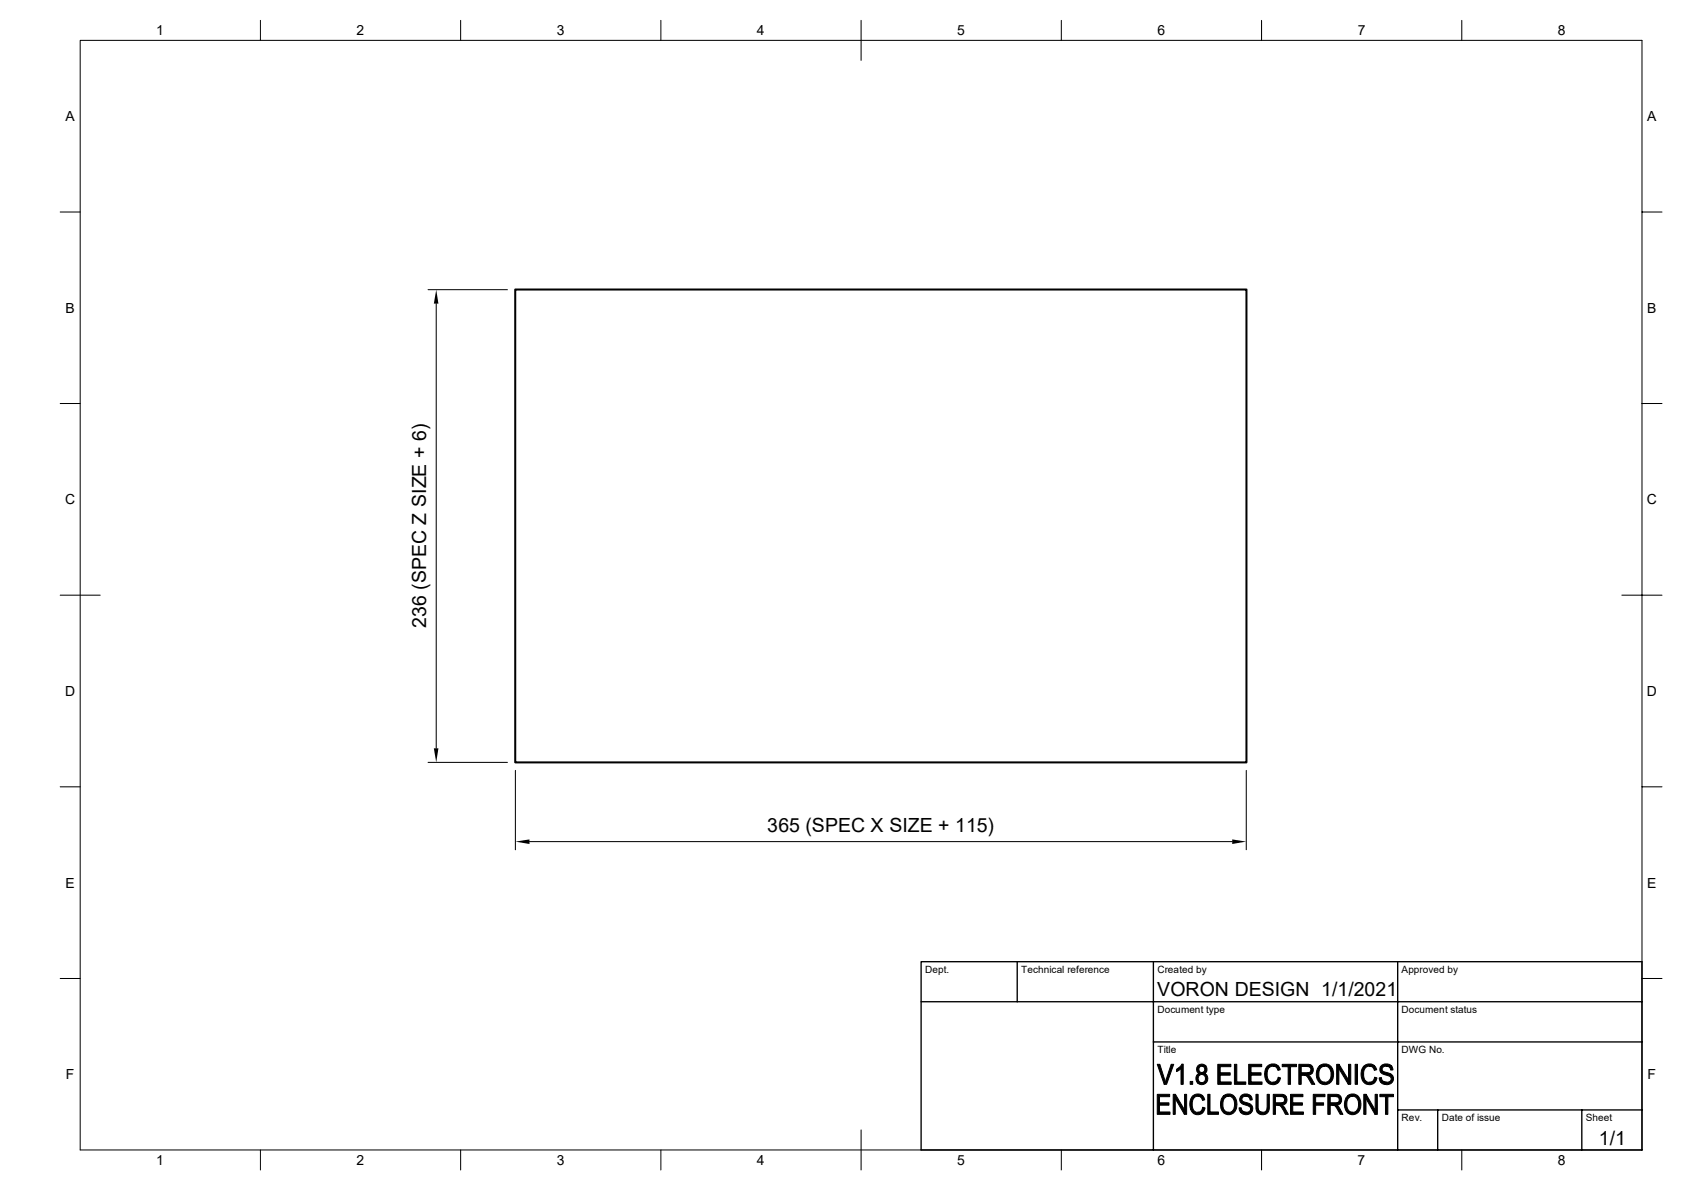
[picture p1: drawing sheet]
<svg xmlns="http://www.w3.org/2000/svg" width="420mm" height="297mm" viewBox="0 0 420 297" stroke-linecap="round" stroke-linejoin="round" font-family="sans-serif">
<path d="M128.7 72.3h182.5v118h-182.5z" fill="none" stroke="#000" stroke-width=".51"/>
<g fill="none" stroke="#000" stroke-width=".25">
<path d="M20 10.1h390v276.9h-390zM65 5.1v5M115 5.1v5M165 5.1v5M215 5.1v10M265 5.1v5M315 5.1v5M365 5.1v5M15 52.9h5M410 52.9h5M106.9 72.3h19.8M108.9 75.8v111"/>
<path d="M15 100.7h5M410 100.7h5M15 148.5h10M405 148.5h10M15 196.4h5M106.9 190.3h19.8M128.7 192.3v19.8M311.2 192.3v19.8M410 196.4h5M132.2 210.1h175.5M15 244.2h5M410 244.2h5"/>
<path d="M65 287v5M115 287v5M165 287v5M215 282v10M265 287v5M315 287v5M365 287v5"/>
</g>
<path d="M230 240h180v47h-180zM230 250h180M254 240v10M288 240v47M349 240v47M288 260.1h122M349 277h61M359 277v10M395 277v10" fill="none" stroke="#000" stroke-width=".34"/>
<g fill="#000" stroke="#000" stroke-width=".25">
<path d="M289 265.6h.6l1.4 4.4-.3 .6z" fill-rule="evenodd"/>
<path d="M289 273.1h3.1v.6h-2.6v1.6h2.4v.5h-2.4v1.7h2.6v.6h-3.1z" fill-rule="evenodd"/>
<path d="M292.4 265.6h.7l-1.8 5h-.6z" fill-rule="evenodd"/>
<path d="M292.9 273.1h.6v5h-.6z" fill-rule="evenodd"/>
<path d="M293.5 273.1l2.3 3.9-.1 1.1-2.2-3.9z" fill-rule="evenodd"/>
<path d="M293.8 266.9l.3-.2h.8l-1.1 .8z" fill-rule="evenodd"/>
<path d="M295.1 265.6h.3v5h-.5v-3.9h-.8z" fill-rule="evenodd"/>
<path d="M295.8 273.1h.5v5h-.6z" fill-rule="evenodd"/>
<path d="M297.2 269.9h.6v.7h-.6z" fill-rule="evenodd"/>
<path d="M297.9 273.5l.1-.1a1.76 1.76 0 0 1 2.4 .2h-1.3a1.84 1.84 0 0 0-1.4 2.6 1.37 1.37 0 0 0 1.4 1.4l1.2 .1a1.91 1.91 0 0 1-2.2 .3 1.91 1.91 0 0 1-1-2 3.1 3.1 0 0 1 .8-2.5z" fill-rule="evenodd"/>
<path d="M299.1 266a1.38 1.38 0 0 1 2 .1h-1a.78 .78 0 0 0-.8 .8 .78 .78 0 0 0 .8 .8h1l-.4 .2 .5 .3h-1.1a1.02 1.02 0 0 0-.9 1 1.02 1.02 0 0 0 .9 1l-1.1 .1a1.42 1.42 0 0 1 .5-2.4 1.23 1.23 0 0 1-.4-1.9z" fill-rule="evenodd"/>
<path d="M300.3 276.4l.6 .1-.4 1-.2 .2-1.2-.1a1.22 1.22 0 0 0 1.2-1.2z" fill-rule="evenodd"/>
<path d="M299.1 273.6h1.3l.4 .9-.5 .2-.6-.9z" fill-rule="evenodd"/>
<path d="M300.1 266.1h1l.3 .6v.5l-.3 .5h-1a.79 .79 0 0 0 .7-.8 .79 .79 0 0 0-.7-.8z" fill-rule="evenodd"/>
<path d="M300.1 268.2h1.1a1.5 1.5 0 0 1-.1 2.1 1.5 1.5 0 0 1-2.1 0l1.1-.1a1.02 1.02 0 0 0 .9-1 1.02 1.02 0 0 0-.9-1z" fill-rule="evenodd"/>
<path d="M301.6 273.1h.5v4.4h2.1v.6h-2.6z" fill-rule="evenodd"/>
<path d="M305.3 273.7l.2-.1h1.3a1.94 1.94 0 0 0-1.4 2.7 1.45 1.45 0 0 0 1.4 1.3h-1.4a3.4 3.4 0 0 1-.1-3.9z" fill-rule="evenodd"/>
<path d="M305.5 273.6a2.11 2.11 0 0 1 2.4-.2 2.11 2.11 0 0 1 1 2.2 2.1 2.1 0 0 1-.9 2.2 2.1 2.1 0 0 1-2.3 .1l-.2-.2 1.3-.1a1.96 1.96 0 0 0 1.3-2.8 1.49 1.49 0 0 0-1.3-1.2z" fill-rule="evenodd"/>
<path d="M304.1 265.6h3.2v.6h-2.6v1.6h2.5v.6h-2.5v1.6h2.7v.6h-3.3z" fill-rule="evenodd"/>
<path d="M308.2 265.6h.6v4.4h2.3v.6h-2.9z" fill-rule="evenodd"/>
<path d="M309.4 276.5h.5a1.23 1.23 0 0 0 1.3 1.1h-1.4z" fill-rule="evenodd"/>
<path d="M309.8 273.6a1.79 1.79 0 0 1 2.6 0h-1.3a.76 .76 0 0 0-1 .7 .76 .76 0 0 0 .9 .8l.1 .1a1.58 1.58 0 0 1 1.6 1.9 1.58 1.58 0 0 1-2.3 1l-.6-.5h1.4a.88 .88 0 0 0 1-.8 .88 .88 0 0 0-.9-.9 1.51 1.51 0 0 1-1.5-.7 1.51 1.51 0 0 1 0-1.6z" fill-rule="evenodd"/>
<path d="M311.1 273.6h1.3l.3 .9-.6 .1-.3-.7z" fill-rule="evenodd"/>
<path d="M313.6 273.1h.6v2.9a1.27 1.27 0 0 0 1 1.6h-1.3l-.2-.3z" fill-rule="evenodd"/>
<path d="M311.8 265.6h3.2v.6h-2.6v1.6h2.5v.6h-2.5v1.6h2.7v.6h-3.3z" fill-rule="evenodd"/>
<path d="M316.4 273.1h.5v2.9a1.74 1.74 0 0 1-.8 2 1.74 1.74 0 0 1-2.2-.4h1.3a1.11 1.11 0 0 0 1.2-1.4z" fill-rule="evenodd"/>
<path d="M316.5 266.1a2.05 2.05 0 0 1 2.7 0h-1.3a1.95 1.95 0 0 0-1.5 2.7 1.46 1.46 0 0 0 1.4 1.3l1.4 .1a2.03 2.03 0 0 1-2.4 .3 2.03 2.03 0 0 1-1-2.1l.1-1.3z" fill-rule="evenodd"/>
<path d="M317.8 270.1a1.29 1.29 0 0 0 1.4-1.2l.5 .1-.5 1.2z" fill-rule="evenodd"/>
<path d="M317.9 266.1h1.3l.5 .9-.6 .2-.5-.9z" fill-rule="evenodd"/>
<path d="M317.9 273.1h2.4l.5 .2 .3 .4h-2.6v1.6h2.6l-.8 .5-1.8 .1v2.2h-.6z" fill-rule="evenodd"/>
<path d="M319.2 275.9l.9-.1 .4 .3 1.2 2h-.7l-.6-1a1.61 1.61 0 0 0-1.2-1.2z" fill-rule="evenodd"/>
<path d="M319.8 273.7h1.3l.3 .9-.3 .7h-2.6h1.2a.84 .84 0 0 0 1.1-.7 .84 .84 0 0 0-1-.9z" fill-rule="evenodd"/>
<path d="M320.2 265.6h3.5v.6h-1.5v4.4h-.6v-4.4h-1.4z" fill-rule="evenodd"/>
<path d="M322.2 273.1h3.1v.6h-2.5v1.6h2.4v.5h-2.4v1.7h2.7v.6h-3.3z" fill-rule="evenodd"/>
<path d="M324.3 265.6h2.5l.6 .2 .3 .4h-2.8v1.6h2.8l-.9 .6h-1.9v2.2h-.6z" fill-rule="evenodd"/>
<path d="M325.6 268.4l1.3 .1 1.4 2.1h-.8l-.6-1a1.43 1.43 0 0 0-1.3-1.2z" fill-rule="evenodd"/>
<path d="M326.3 266.2h1.4l.2 1.1-.2 .5h-2.8h1.3a.85 .85 0 0 0 1.1-.7 .85 .85 0 0 0-1-.9z" fill-rule="evenodd"/>
<path d="M329.2 266.3l.2-.2h1.4a1.96 1.96 0 0 0-1.4 2.8 1.46 1.46 0 0 0 1.4 1.2l-1.3 .1a3.2 3.2 0 0 1-.3-3.9z" fill-rule="evenodd"/>
<path d="M327.9 273.1h2.9v.6h-2.3v1.6h2v.5h-2v2.3h-.6z" fill-rule="evenodd"/>
<path d="M329.4 266.1a2.18 2.18 0 0 1 2.6-.3 2.18 2.18 0 0 1 1 2.3 2.19 2.19 0 0 1-1.1 2.3 2.19 2.19 0 0 1-2.4-.2l1.3-.1a2.03 2.03 0 0 0 1.3-3.1l-.4-.6-.6-.3z" fill-rule="evenodd"/>
<path d="M331.6 273.1h2.3l.5 .2 .4 .4h-2.7v1.6h2.6l-.8 .5-1.8 .1v2.2h-.5z" fill-rule="evenodd"/>
<path d="M332.8 275.9l1-.1 .3 .3 1.2 2h-.7l-.5-1a1.61 1.61 0 0 0-1.3-1.2z" fill-rule="evenodd"/>
<path d="M333.8 265.6h.5v5h-.5z" fill-rule="evenodd"/>
<path d="M334.3 265.6l2.4 3.9v1.1l-2.4-3.9z" fill-rule="evenodd"/>
<path d="M333.5 273.7h1.3l.2 1.1-.3 .5h-2.6h1.2a.84 .84 0 0 0 1.1-.7 .84 .84 0 0 0-.9-.9z" fill-rule="evenodd"/>
<path d="M336.3 273.7l.2-.1h1.3a2.1 2.1 0 0 0-1.3 3.2l.6 .7 .6 .1-1.2 .1-.5-.7-.3-1.6z" fill-rule="evenodd"/>
<path d="M336.7 265.6h.6v5h-.6z" fill-rule="evenodd"/>
<path d="M336.6 273.4a2.11 2.11 0 0 1 2.4 .1 2.11 2.11 0 0 1 .8 2.1v.5a2 2 0 0 1-1.1 1.9 2 2 0 0 1-2.2-.3l1.2-.1a1.86 1.86 0 0 0 1.5-2.6 1.53 1.53 0 0 0-1.4-1.4h-1.3z" fill-rule="evenodd"/>
<path d="M338.4 265.6h.6v5h-.6z" fill-rule="evenodd"/>
<path d="M340.5 273.1h.6v5h-.6z" fill-rule="evenodd"/>
<path d="M341.1 273.1l2.3 3.9-.1 1.1-2.2-3.9z" fill-rule="evenodd"/>
<path d="M340.6 266.1a2 2 0 0 1 2.7 0h-1.3a1.95 1.95 0 0 0-1.5 2.7 1.46 1.46 0 0 0 1.4 1.3l1.3 .1a2.01 2.01 0 0 1-2.2 .3 2.01 2.01 0 0 1-1.1-2v-1.2z" fill-rule="evenodd"/>
<path d="M341.9 270.1a1.29 1.29 0 0 0 1.3-1.2l.6 .1-.6 1.2z" fill-rule="evenodd"/>
<path d="M342 266.1h1.3l.4 .9-.5 .2-.5-.8z" fill-rule="evenodd"/>
<path d="M343.4 273.1h.5v5h-.6z" fill-rule="evenodd"/>
<path d="M344.4 269l.5-.1a1.23 1.23 0 0 0 1.3 1.2h-1.4z" fill-rule="evenodd"/>
<path d="M344.7 266.2a1.94 1.94 0 0 1 2.8-.1h-1.3a.79 .79 0 0 0-1.1 .7 .79 .79 0 0 0 .9 .8 1.69 1.69 0 0 1 1.9 2.1 1.92 1.92 0 0 1-3.1 .4h1.4a.89 .89 0 0 0 1.2-.8 .89 .89 0 0 0-1.1-.9 1.57 1.57 0 0 1-1.7-1.9z" fill-rule="evenodd"/>
<path d="M346.2 266.1h1.3l.3 .9-.5 .1-.4-.7z" fill-rule="evenodd"/>
<path d="M344.6 273.1h3.3v.6h-1.4v4.4h-.6v-4.4h-1.3z" fill-rule="evenodd"/>
</g>
<path d="M108.9 72.3l.6 3.5h-1.2zM108.3 186.8h1.2l-.6 3.5zM128.7 210.1l3.5-.6v1.2zM307.7 209.5l3.5 .6-3.5 .6z" fill="#000"/>
<g font-size="4.9">
<text x="106.4" y="156.7" transform="rotate(-90 106.4 156.7)">236 (SPEC Z SIZE + 6)</text>
<text x="191.6" y="207.6">365 (SPEC X SIZE + 115)</text>
<text x="289" y="248.6">VORON DESIGN 1/1/2021</text>
<text x="399.2" y="285.8">1/1</text>
</g>
<g font-size="3.5">
<text x="39" y="8.8">1</text>
<text x="89" y="8.8">2</text>
<text x="139" y="8.8">3</text>
<text x="189" y="8.8">4</text>
<text x="239" y="8.8">5</text>
<text x="289" y="8.8">6</text>
<text x="339" y="8.8">7</text>
<text x="389" y="8.8">8</text>
<text x="16.3" y="30.2">A</text>
<text x="411.3" y="30.2">A</text>
<text x="16.3" y="78.1">B</text>
<text x="411.3" y="78.1">B</text>
<text x="16.3" y="125.9">C</text>
<text x="411.2" y="125.9">C</text>
<text x="16.3" y="173.7">D</text>
<text x="411.2" y="173.7">D</text>
<text x="16.3" y="221.5">E</text>
<text x="411.3" y="221.5">E</text>
<text x="16.5" y="269.4">F</text>
<text x="411.4" y="269.4">F</text>
<text x="39" y="290.8">1</text>
<text x="89" y="290.8">2</text>
<text x="139" y="290.7">3</text>
<text x="189" y="290.8">4</text>
<text x="239" y="290.7">5</text>
<text x="289" y="290.8">6</text>
<text x="339" y="290.8">7</text>
<text x="389" y="290.8">8</text>
</g>
<g font-size="2.5">
<text x="231" y="242.8">Dept.</text>
<text x="255" y="242.8">Technical reference</text>
<text x="289" y="242.8">Created by</text>
<text x="350" y="242.8">Approved by</text>
<text x="289" y="252.9">Document type</text>
<text x="350" y="252.9">Document status</text>
<text x="289" y="262.8">Title</text>
<text x="350" y="262.8">DWG No.</text>
<text x="350" y="279.8">Rev.</text>
<text x="360" y="279.8">Date of issue</text>
<text x="396" y="279.8">Sheet</text>
</g>
</svg>
